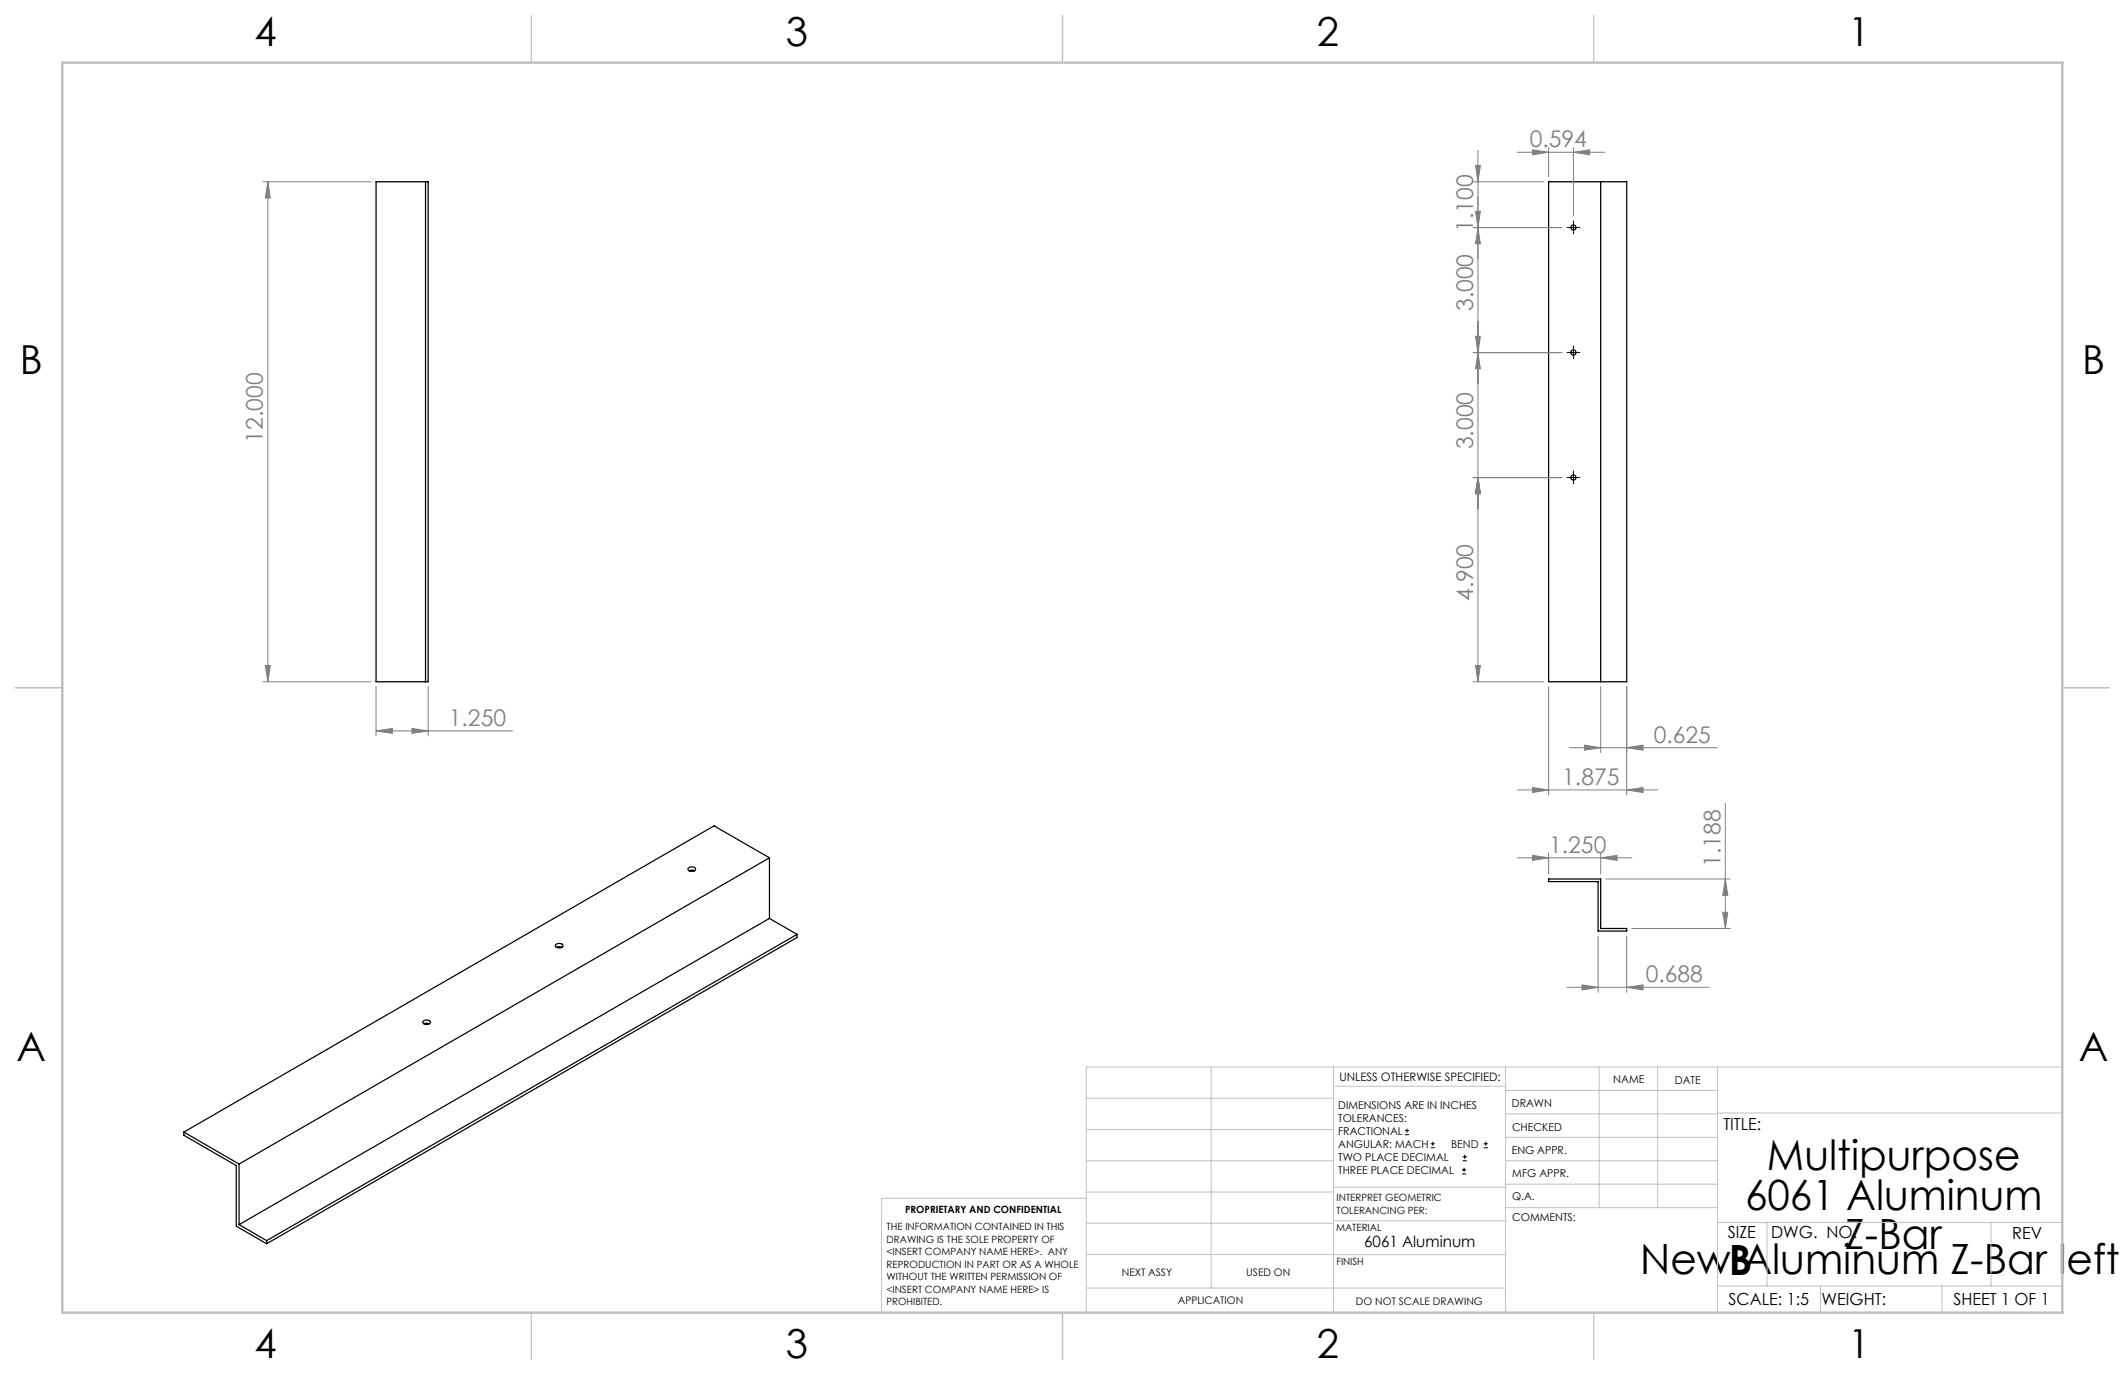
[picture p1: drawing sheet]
<svg xmlns="http://www.w3.org/2000/svg" width="432mm" height="279mm" viewBox="0 0 432 279" stroke-linecap="round" stroke-linejoin="round" font-family="sans-serif">
<g fill="none" stroke="#000" stroke-width=".25">
<path d="M76.4 36.9h10.6v101.6h-10.6zM86.5 36.9v101.6M314.7 36.9h15.9v101.6h-15.9zM325.3 36.9v101.6M139.9 176.4a.82 .82 0 0 1 .8-.3 .82 .82 0 0 1 .6 .6 .92 .92 0 0 1-1.5-.1zM140 177l.3-.2 .8 .2M156.4 174.3l-107.8 62.2M156.4 174.3v12.3M156.4 174.3l-11.3-6.5-107.7 62.2M314.7 178.6h10.6v10.1h5.3v.5h-5.9v-10.1h-10zM112.9 191.9a.82 .82 0 0 1 .9-.2 .82 .82 0 0 1 .6 .6 1.02 1.02 0 0 1-1.5 0zM113.1 192.5l.3-.1 .8 .1"/>
<path d="M156.4 186.6l-107.8 62.2M156.4 186.6l5.6 3.3M162 189.9l-107.8 62.2M162 189.9v.6l-107.8 62.2M86 207.5a.84 .84 0 0 1 1.5 .4 .91 .91 0 0 1-1.6-.3zM86.1 208l.6-.1 .5 .1M37.4 230v.7l10.6 6.2v12.3l6.2 3.5M37.4 230l11.2 6.5M48.6 236.5v12.3M48.6 248.8l5.6 3.3M54.2 252.1v.6"/>
<circle cx="319.7" cy="46.2" r=".52"/>
<circle cx="319.7" cy="71.6" r=".52"/>
<circle cx="319.7" cy="97" r=".52"/>
</g>
<g fill="none" stroke="#000" stroke-width=".2">
<path d="M318.9 46.2h1.6M319.7 45.4v1.7M318.9 71.6h1.6M319.7 70.8v1.7M318.9 97h1.6M319.7 96.2v1.7M285.5 230.6h.8M285.5 229.7h.8M285.9 229.3v.9M290.7 233.2h.8M290.7 232.4h.8M291.1 232v.8"/>
<path d="M297.1 238.5h.8M297.1 237.7h.8M297.2 235.9h.9M297.2 235.1h.9M297.5 237.3v.8M297.6 234.6v.9M301.5 233.2h.8M301.5 232.4h.8M301.9 232v.8"/>
</g>
<g fill="none" stroke="#808080" stroke-width=".2">
<path d="M53.4 36.9h22M54.4 36.9l.5 3.3h-1zM54.4 36.9v101.6M299.3 36.9h14.4M299.8 33.6h1l-.5 3.3zM300.3 30.6v107.9M308.3 30.9h17.8M311.4 30.4l3.3 .5-3.3 .6zM314.7 30v5.9M319.7 30.9l3.3-.5v1.1zM319.7 30v13.9M299.3 46.2h18.1"/>
<path d="M299.8 42.9h1l-.5 3.3zM300.3 46.2l.5 3.3h-1zM299.3 71.6h18.1M299.8 68.3h1l-.5 3.3zM300.3 71.6l.5 3.3h-1zM299.3 97h18.1M300.3 97l.5 3.3h-1zM53.4 138.5h22M53.9 135.2h1l-.5 3.3zM76.4 139.5v10M87 139.5v10M299.3 138.5h14.4"/>
<path d="M299.8 135.2h1l-.5 3.3zM314.7 139.5v22M325.3 139.5v13.4M330.6 139.5v22M76.4 148.5l3.3-.5v1zM76.4 148.5h27.7M83.7 148l3.3 .5-3.3 .5zM318.9 151.9h30.1M322 151.4l3.3 .5-3.3 .5zM330.6 151.9l3.3-.5v1zM308.3 160.5h28.6M308.3 174.3h23.3"/>
<path d="M311.4 160l3.3 .5-3.3 .5zM311.4 173.8l3.3 .5-3.3 .5zM314.7 173.3v4.3M325.3 174.3l3.3-.5v1zM325.3 173.3v4.3M326.3 178.6h25.3M330.6 160.5l3.3-.5v1zM350.6 163.3v25.4M350.6 178.6l.5 3.3h-1zM324.7 190.2v11.4M330.6 190.2v11.4M331.6 188.7h20"/>
<path d="M350.1 185.4h1l-.5 3.3zM318.4 200.6h28.9M321.5 200.1l3.2 .5-3.2 .6zM330.6 200.6l3.3-.5v1.1z"/>
</g>
<path d="M318.9 46.2h-.5M319.7 45.4v-.5M319.7 47v.6M320.6 46.2h.5M318.9 71.6h-.5M319.7 70.8v-.5M319.7 72.4v.6M320.6 71.6h.5M318.9 97h-.5M319.7 96.2v-.5M319.7 97.8v.6M320.6 97h.5" fill="none" stroke="#000" stroke-width=".2" stroke-dasharray="15.2 1.3 1.3 1.3" stroke-linecap="butt"/>
<g fill="none" stroke="#c0c0c0" stroke-width=".2">
<path d="M246.1 216.8v44.9M271 216.8v49.9M305.9 216.8v49.9M324.9 216.8v28.6M336.8 216.8v28.6M349 216.8v49.9M419.1 216.8h-198.4v49.9M220.7 235.9h50.3M220.7 229.5h50.3M220.7 223.2h50.3M271 220.7h34.9M305.9 231.1h43.1"/>
<path d="M305.9 226.3h43.1M305.9 221.6h43.1M305.9 235.9h43.1M349 226.2h70.1M220.7 248.6h50.3M220.7 242.2h50.3M220.7 254.9h50.3M220.7 243.5h-41.6v23.2M271 255h34.9M271 248.1h35M271 241.2h35M305.9 240.6h43.1"/>
<path d="M306 245.4h43M349 248.4h70.1M359.1 248.4v12.9M404.6 248.4v12.9M220.7 261.7h85.2M349 261.3h70.1M369.9 261.3v5.4M394.6 261.3v5.4"/>
</g>
<path d="M108 3.2v9.5M215.9 3.2v9.5M323.8 3.2v9.5M3.1 139.7h9.6M419.1 139.7h9.5M108 266.7v9.6M215.9 266.7v9.6M323.8 266.7v9.6" fill="none" stroke="#c0c0c0" stroke-width=".25"/>
<path d="M12.7 12.7h406.4v254h-406.4z" fill="none" stroke="#c0c0c0" stroke-width=".5"/>
<g fill="#808080">
<path d="M319.7 30.9l3.3-.5v1.1zM311.4 30.4l3.3 .5-3.3 .6zM330.6 160.5l3.3-.5v1zM311.4 160l3.3 .5-3.3 .5zM325.3 174.3l3.3-.5v1zM311.4 173.8l3.3 .5-3.3 .5z"/>
<path d="M322 151.4l3.3 .5-3.3 .5zM330.6 151.9l3.3-.5v1zM76.4 148.5l3.3-.5v1zM83.7 148l3.3 .5-3.3 .5zM321.5 200.1l3.2 .5-3.2 .6zM330.6 200.6l3.3-.5v1.1z"/>
<path d="M300.3 46.2l.5 3.3h-1zM299.8 33.6h1l-.5 3.3zM53.9 135.2h1l-.5 3.3zM54.4 36.9l.5 3.3h-1zM350.1 185.4h1l-.5 3.3zM350.6 178.6l.5 3.3h-1z"/>
<path d="M299.8 42.9h1l-.5 3.3zM300.3 71.6l.5 3.3h-1zM299.8 68.3h1l-.5 3.3zM300.3 97l.5 3.3h-1zM300.3 97l.5 3.3h-1zM299.8 135.2h1l-.5 3.3z"/>
</g>
<g font-size="8.5">
<text x="359" y="237.7">Multipurpose</text>
<text x="354.6" y="245.8">6061 Aluminum</text>
<text x="375" y="253.9">Z-Bar</text>
<text x="333.3" y="258.9">New Aluminum Z-Bar left</text>
<text x="351.3" y="259">B</text>
</g>
<g font-size="8.1">
<text x="51.7" y="9.3">4</text>
<text x="159.7" y="9.3">3</text>
<text x="267.6" y="9.3">2</text>
<text x="375.6" y="9.3">1</text>
<text x="4" y="76">B</text>
<text x="423.1" y="76">B</text>
<text x="3.3" y="215.7">A</text>
<text x="422.4" y="215.7">A</text>
<text x="51.7" y="276">4</text>
<text x="159.7" y="276">3</text>
<text x="267.6" y="276">2</text>
<text x="375.6" y="276">1</text>
</g>
<g font-size="4.7" fill="#808080">
<text x="310.8" y="29.9">0.594</text>
<text x="299.3" y="47.1" transform="rotate(-90 299.3 47.1)">1.100</text>
<text x="299.3" y="63.2" transform="rotate(-90 299.3 63.2)">3.000</text>
<text x="53.4" y="90" transform="rotate(-90 53.4 90)">12.000</text>
<text x="299.3" y="91.3" transform="rotate(-90 299.3 91.3)">3.000</text>
<text x="299.3" y="122.2" transform="rotate(-90 299.3 122.2)">4.900</text>
<text x="91.2" y="147.5">1.250</text>
<text x="336" y="150.9">0.625</text>
<text x="317.4" y="159.5">1.875</text>
<text x="314.8" y="173.3">1.250</text>
<text x="349.6" y="176.2" transform="rotate(-90 349.6 176.2)">1.188</text>
<text x="334.4" y="199.6">0.688</text>
</g>
<g font-size="3.4">
<text x="350.2" y="229.5">TITLE:</text>
<text x="351.1" y="251.6">SIZE</text>
<text x="359.9" y="251.6">DWG. NO.</text>
<text x="408.9" y="251.7">REV</text>
<text x="351.2" y="265.2">SCALE: 1:5</text>
<text x="370.1" y="265.3">WEIGHT:</text>
<text x="396.9" y="265.2">SHEET 1 OF 1</text>
</g>
<text font-size="3.2" x="277.2" y="253.3">6061 Aluminum</text>
<text font-size="2.4" x="272.2" y="219.7">UNLESS OTHERWISE SPECIFIED:</text>
<g font-size="2.2">
<text x="327.8" y="220.1">NAME</text>
<text x="340.3" y="220.2">DATE</text>
<text x="271.9" y="225.3">DIMENSIONS ARE IN INCHES</text>
<text x="271.9" y="227.9">TOLERANCES:</text>
<text x="307.2" y="224.9">DRAWN</text>
<text x="271.9" y="230.6">FRACTIONAL</text>
<text x="271.9" y="233.2">ANGULAR: MACH</text>
<text x="294.9" y="233.2">BEND</text>
<text x="307.3" y="229.8">CHECKED</text>
<text x="271.9" y="235.9">TWO PLACE DECIMAL</text>
<text x="271.9" y="238.5">THREE PLACE DECIMAL</text>
<text x="307.2" y="234.5">ENG APPR.</text>
<text x="307.3" y="239.2">MFG APPR.</text>
<text x="307.3" y="243.9">Q.A.</text>
<text x="307.3" y="248.1">COMMENTS:</text>
</g>
<g font-size="2.1">
<text x="227.9" y="259.2">NEXT ASSY</text>
<text x="253.3" y="259.2">USED ON</text>
<text x="239.3" y="265">APPLICATION</text>
<text x="275.5" y="265.1">DO NOT SCALE DRAWING</text>
</g>
<g font-size="2">
<text x="271.6" y="244.1">INTERPRET GEOMETRIC</text>
<text x="180.2" y="250">THE INFORMATION CONTAINED IN THIS</text>
<text x="183.9" y="246.4">PROPRIETARY AND CONFIDENTIAL</text>
<text x="271.5" y="250.2">MATERIAL</text>
<text x="271.6" y="246.6">TOLERANCING PER:</text>
<text x="180.2" y="252.5">DRAWING IS THE SOLE PROPERTY OF</text>
<text x="180.2" y="255.1">&lt;INSERT COMPANY NAME HERE&gt;. ANY</text>
<text x="180.2" y="257.6">REPRODUCTION IN PART OR AS A WHOLE</text>
<text x="271.5" y="257">FINISH</text>
<text x="180.2" y="260.1">WITHOUT THE WRITTEN PERMISSION OF</text>
<text x="180.2" y="262.6">&lt;INSERT COMPANY NAME HERE&gt; IS</text>
<text x="180.2" y="265.2">PROHIBITED.</text>
</g>
</svg>
